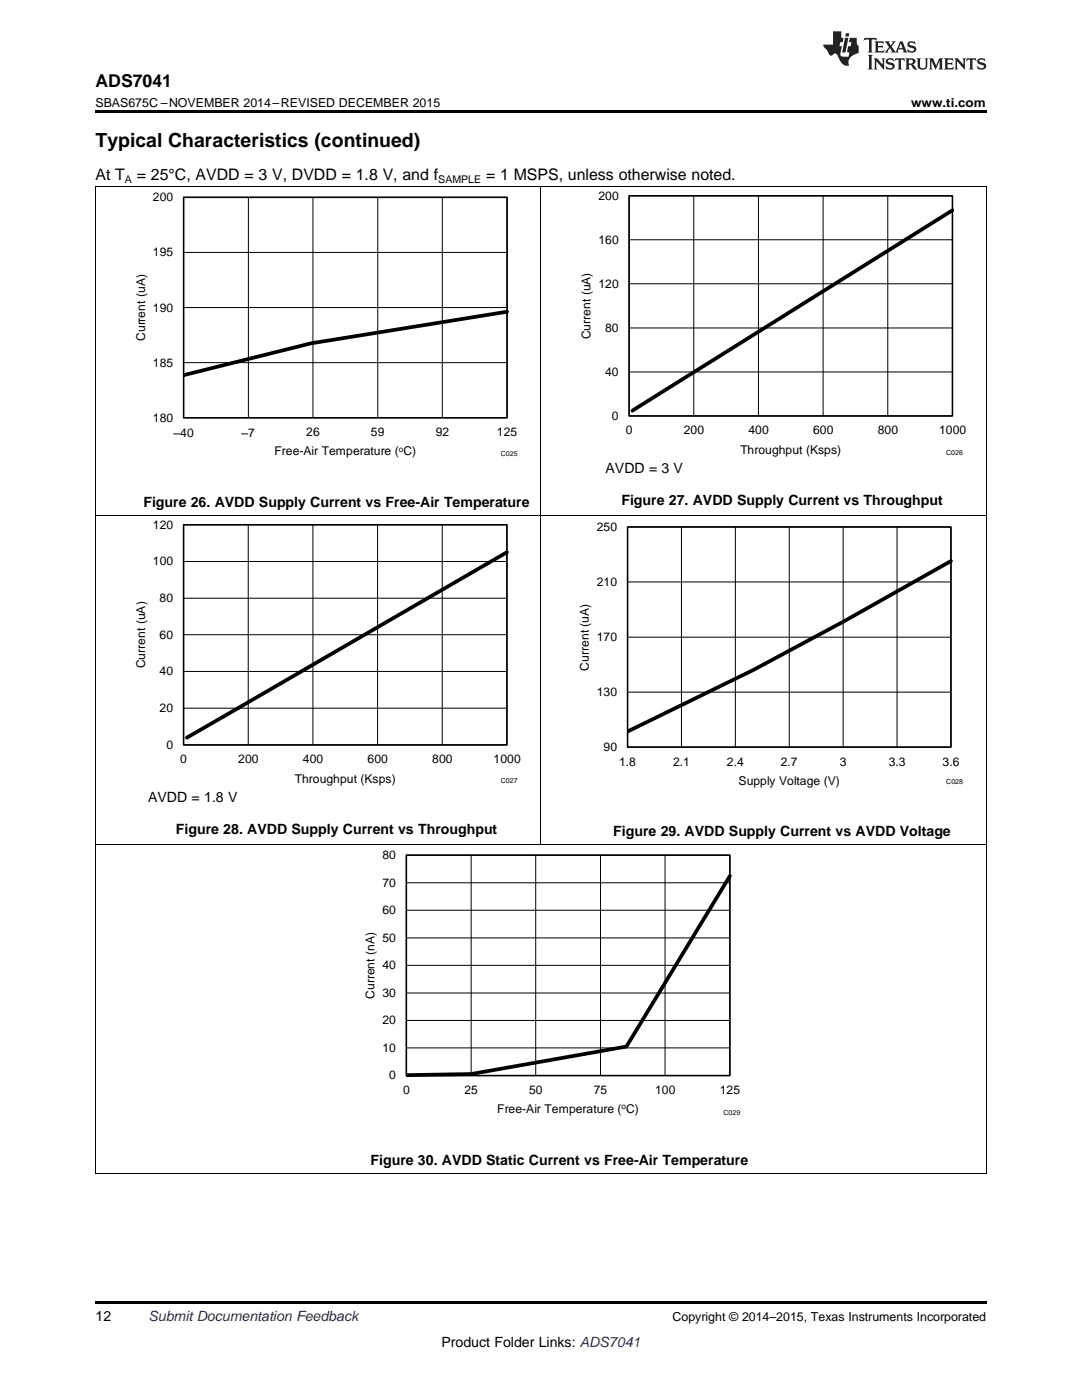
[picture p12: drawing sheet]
<svg xmlns="http://www.w3.org/2000/svg" width="216mm" height="279mm" viewBox="0 0 216 279" stroke-linecap="round" stroke-linejoin="round" font-family="sans-serif">
<path d="M19 22h177.8v.5h-177.8zM19 234.2h.2zM196.7 234.2h.1zM19 259.7h177.8v.5h-177.8z" fill="#000"/>
<g fill="none" stroke="#000" stroke-width=".2">
<path d="M19 37.2h177.8M19.1 37.2v197M36.6 39.4h64.6v44h-64.6zM49.6 39.4v44M62.4 39.4v44M75.4 39.4v44M88.3 39.4v44M107.9 37.2v131.4M125.5 39.1h64.6v43.9h-64.6zM138.4 39.1v43.9M151.3 39.1v43.9M164.2 39.1v43.9"/>
<path d="M177.1 39.1v43.9M196.8 37.2v197M36.6 50.4h64.6M125.5 56.6h64.6M125.5 47.9h64.6M36.6 72.4h64.6M36.6 61.4h64.6M125.5 74.2h64.6M125.5 65.5h64.6M19 102.9h177.8M36.6 104.7h64.6v44h-64.6zM36.6 119.4h64.6"/>
<path d="M36.6 112.1h64.6M49.5 104.7v44M62.4 104.7v44M75.3 104.7v44M88.2 104.7v44M125.2 105.2h64.5v43.9h-64.5zM125.2 116.1h64.5M136 105.2v43.9M146.7 105.2v43.9M157.5 105.2v43.9M168.2 105.2v43.9M179 105.2v43.9"/>
<path d="M36.6 134h64.6M36.6 126.7h64.6M125.2 138.1h64.5M125.2 127.2h64.5M36.6 141.3h64.6M19 168.5h177.8M81.1 170.7h64.5v44h-64.5zM81.1 176.2h64.5M94 170.7v44M106.9 170.7v44M119.8 170.7v44M132.7 170.7v44"/>
<path d="M81.1 198.2h64.5M81.1 192.7h64.5M81.1 187.2h64.5M81.1 181.7h64.5M81.1 209.1h64.5M81.1 203.7h64.5M19 234.2h177.8"/>
</g>
<path d="M36.6 39.4h64.6v44h-64.6zM125.5 39.1h64.6v43.9h-64.6zM36.6 104.7h64.6v44h-64.6zM125.2 105.2h64.5v43.9h-64.5zM81.1 170.7h64.5v44h-64.5z" fill="none" stroke="#000" stroke-width=".31"/>
<path d="M101.2 62.2l-39.1 6.3-25.5 6.4M145.6 174.8l-20.6 34.1-31 5.4-12.9 .3" fill="none" stroke="#000" stroke-width=".74"/>
<g fill="none" stroke="#fefefe" stroke-width=".2" stroke-dasharray=".4 .1" stroke-linecap="butt">
<path d="M22.9 38.3v53.2M35.4 38.3h68.7M104.1 38.3v46.2M111.8 38v53.2M124.2 38h68.8M193 38v46.2M22.9 91.5h6.3M97.8 91.5h6.3M111.8 91.1h6.3M186.7 91.1h6.3M22.9 103.6v53.2M35.3 103.7h68.8"/>
<path d="M104.1 103.7v46.1M111.8 103.7v53.2M124.2 103.7h68.8M193 103.7v46.2M22.9 156.8h6.3M97.8 156.8h6.3M111.8 156.9h6.3M186.7 156.9h6.3M67.3 169.6v53.2M79.8 169.6h68.7M148.5 169.6v46.2M67.3 222.8h6.3"/>
<path d="M142.2 222.8h6.3"/>
</g>
<path d="M190.1 42l-63.9 40M101.2 110.2l-63.9 37M189.7 112l-21.5 12.1-17.9 9.6-25.1 12.3" fill="none" stroke="#000" stroke-width=".75"/>
<g fill="#231f20">
<path d="M172.5 7.6l-.1 .5 .4-.2h.6v.1v2.1l-.2 .4h.9l-.2-.4v-2.1l.1-.1h.5l.5 .2-.2-.5zM174.5 8.3l.2 .3v1.5l-.2 .4h1.8l.2-.6a1.04 1.04 0 0 1-1.3 .2v-.7h.6l.3 .2v-.6l-.3 .2h-.6v-.6l.8-.1 .4 .3-.2-.5zM176.5 8.3l.9 1.1-.9 1.1h.8l-.2-.2 .4-.7 .5 .7-.2 .2h1.5l-.2-.2 .2-.4h.9l.1 .4-.2 .2h1l-.3-.3-.7-1.9h-.5l-.9 2-.8-1 .9-1h-.8l.1 .3-.4 .5-.3-.6 .1-.2zM179.7 8.6l.4 1h-.7zM181.3 8.4a.63 .63 0 0 0-.2 .7 .63 .63 0 0 0 .6 .4l.6 .2 .1 .2a.75 .75 0 0 1-.7 .4 .75 .75 0 0 1-.6-.5l.1 .7 .1-.1a1.11 1.11 0 0 0 1.5-.6 1.13 1.13 0 0 0-1.2-.8l-.1-.4a1.04 1.04 0 0 1 1.2 .2l-.2-.5-.2 .1-.4-.2zM173.2 10.9l.2 .4v2.2l-.2 .4h1l-.3-.4v-2.2l.3-.4zM174.3 11.6l.3 .4v1.5l-.3 .4h.8l-.2-.4v-1.3l1.5 1.7v-1.9l.2-.4h-.7l.2 .4v.9l-1.1-1.3zM177 11.8a.62 .62 0 0 0-.2 .7 .62 .62 0 0 0 .6 .4l.6 .1 .1 .3a.76 .76 0 0 1-.7 .3 .76 .76 0 0 1-.7-.4l.2 .7 .1-.1a1.11 1.11 0 0 0 1.5-.6 1.13 1.13 0 0 0-1.2-.8l-.1-.4a1.04 1.04 0 0 1 1.2 .2l-.2-.6-.2 .1-.5-.1zM178.7 11.6l-.2 .6a.61 .61 0 0 1 .8-.3v1.6l-.2 .4h.9l-.2-.4v-1.6a.63 .63 0 0 1 .7 .3l-.1-.6zM180.6 11.6l.3 .4v1.5l-.3 .4h1l-.2-.2-.1-.8 .6 .2a.76 .76 0 0 0 1.2 .7l-1-1a.58 .58 0 0 0 .6-.5 .58 .58 0 0 0-.5-.6zM181.4 11.9h.1a.45 .45 0 0 1 .5 .1 .45 .45 0 0 1 .1 .5l-.8 .2zM182.9 11.6l.2 .2a2.17 2.17 0 0 0 .3 1.9 .99 .99 0 0 0 1.6-.6v-1.1l.2-.4h-.7l.2 .2a1.92 1.92 0 0 1-.2 1.8 .6 .6 0 0 1-.9-.5v-1.1l.2-.4zM185.4 11.6l.2 .4v1.5l-.2 .4h.7l-.2-.4v-1.4l.8 1.8 .8-1.8v1.4l-.2 .4h.9l-.2-.4v-1.5l.2-.4h-.8l-.6 1.5-.6-1.5zM188.4 11.6l.2 .4v1.5l-.2 .4h1.8l.1-.6a1.04 1.04 0 0 1-1.2 .1v-.6h.5l.4 .2v-.6l-.4 .2h-.5v-.7h.8l.3 .3-.1-.6zM190.5 11.6l.2 .4v1.5l-.2 .4h.7l-.2-.4v-1.3l1.5 1.7v-1.9l.2-.4h-.7l.2 .4v.9l-1.1-1.3zM192.9 11.6l-.1 .6a.61 .61 0 0 1 .7-.3l.1 1.6-.3 .4h1l-.3-.4 .1-1.6a.63 .63 0 0 1 .7 .3l-.1-.6zM195.2 11.8a.62 .62 0 0 0-.2 .7 .62 .62 0 0 0 .6 .4l.6 .1 .1 .3a.76 .76 0 0 1-.7 .3 .76 .76 0 0 1-.6-.4l.1 .7 .1-.1a1.11 1.11 0 0 0 1.6-.6 1.13 1.13 0 0 0-1.3-.8l-.1-.4a1.04 1.04 0 0 1 1.2 .2l-.1-.6-.2 .1-.5-.1z"/>
<path d="M166.2 6.3v2.6h-1.9v.4l.8 .9a.91 .91 0 0 0 1 .8 .56 .56 0 0 1 .5-.3 .56 .56 0 0 1 .5 .3l.4 .8a1.53 1.53 0 0 0 1.9 1.2 1.54 1.54 0 0 1 1-2.1l.9-.3v-1.4a1.52 1.52 0 0 1-.4-1.6h-1.3l-.2 .8h.5l-.2 .8h-.5l-.1 1v.2l.4 .1-.2 .8a1.93 1.93 0 0 1-1.6-.3l.3-1.8h-.5l.2-.8h.4l.2-.8h-.4v-1.3zM168.6 7.6l-.6 2.9h.7l.6-2.9zM168.8 6.6l-.1 .7h.6l.2-.7z"/>
</g>
<text font-size="3.9" x="19" y="29.3">Typical Characteristics (continued)</text>
<text font-size="3.5" x="19" y="17.3">ADS7041</text>
<g font-size="3.2">
<text x="19" y="36">At T</text>
<text x="27.3" y="36">= 25°C, AVDD = 3 V, DVDD = 1.8 V, and f</text>
<text x="97" y="36">= 1 MSPS, unless otherwise noted.</text>
</g>
<g font-size="2.8">
<text x="120.8" y="94.4">AVDD = 3 V</text>
<text x="28.6" y="101.1">Figure 26. AVDD Supply Current vs Free-Air Temperature</text>
<text x="124" y="100.8">Figure 27. AVDD Supply Current vs Throughput</text>
<text x="29.6" y="160.1">AVDD = 1.8 V</text>
<text x="35.1" y="166.4">Figure 28. AVDD Supply Current vs Throughput</text>
<text x="122.4" y="166.8">Figure 29. AVDD Supply Current vs AVDD Voltage</text>
<text x="73.9" y="232.4">Figure 30. AVDD Static Current vs Free-Air Temperature</text>
<text x="19" y="263.6">12</text>
<text x="88.1" y="268.9">Product Folder Links: ADS7041</text>
</g>
<text font-size="2.8" fill="#0000c8" x="29.6" y="263.6">Submit Documentation Feedback</text>
<g font-size="2.5">
<text x="19" y="21.4">SBAS675C –NOVEMBER 2014–REVISED DECEMBER 2015</text>
<text x="181.8" y="21.4">www.ti.com</text>
<text x="134.2" y="263.6">Copyright © 2014–2015, Texas Instruments Incorporated</text>
</g>
<g font-size="2.4">
<text x="30.5" y="40.2">200</text>
<text x="119.4" y="39.8">200</text>
<text x="30.5" y="51.2">195</text>
<text x="119.4" y="48.6">160</text>
<text x="119.4" y="57.4">120</text>
<text x="30.5" y="62.2">190</text>
<text x="29" y="68.1" transform="rotate(-90 29 68.1)">Current (uA)</text>
<text x="117.8" y="67.7" transform="rotate(-90 117.8 67.7)">Current (uA)</text>
<text x="120.8" y="66.2">80</text>
<text x="30.5" y="73.2">185</text>
<text x="120.8" y="75">40</text>
<text x="122.1" y="83.8">0</text>
<text x="30.5" y="84.2">180</text>
<text x="34.6" y="87.1">±40</text>
<text x="48.2" y="87.1">±7</text>
<text x="61.1" y="87">26</text>
<text x="74" y="87">59</text>
<text x="86.9" y="87">92</text>
<text x="99.2" y="87">125</text>
<text x="124.9" y="86.7">0</text>
<text x="136.4" y="86.7">200</text>
<text x="149.3" y="86.7">400</text>
<text x="162.2" y="86.7">600</text>
<text x="175.2" y="86.7">800</text>
<text x="187.4" y="86.7">1000</text>
<text x="54.8" y="90.9">Free-Air Temperature ( C)</text>
<text x="147.7" y="90.6">Throughput (Ksps)</text>
<text x="30.5" y="105.5">120</text>
<text x="119.1" y="105.9">250</text>
<text x="30.5" y="112.8">100</text>
<text x="119.1" y="116.9">210</text>
<text x="31.9" y="120.1">80</text>
<text x="31.9" y="127.5">60</text>
<text x="119.1" y="127.9">170</text>
<text x="28.9" y="133.4" transform="rotate(-90 28.9 133.4)">Current (uA)</text>
<text x="31.9" y="134.8">40</text>
<text x="117.5" y="133.8" transform="rotate(-90 117.5 133.8)">Current (uA)</text>
<text x="31.9" y="142.1">20</text>
<text x="119.1" y="138.9">130</text>
<text x="33.2" y="149.5">0</text>
<text x="120.4" y="149.9">90</text>
<text x="36" y="152.4">0</text>
<text x="47.5" y="152.4">200</text>
<text x="60.4" y="152.4">400</text>
<text x="73.3" y="152.4">600</text>
<text x="86.3" y="152.4">800</text>
<text x="98.5" y="152.4">1000</text>
<text x="123.5" y="152.8">1.8</text>
<text x="134.3" y="152.8">2.1</text>
<text x="145.1" y="152.8">2.4</text>
<text x="155.8" y="152.8">2.7</text>
<text x="167.6" y="152.8">3</text>
<text x="177.3" y="152.8">3.3</text>
<text x="188.1" y="152.8">3.6</text>
<text x="58.8" y="156.2">Throughput (Ksps)</text>
<text x="147.4" y="156.7">Supply Voltage (V)</text>
<text x="76.3" y="171.5">80</text>
<text x="76.3" y="176.9">70</text>
<text x="76.3" y="182.4">60</text>
<text x="76.3" y="187.9">50</text>
<text x="76.3" y="193.4">40</text>
<text x="74.8" y="199.3" transform="rotate(-90 74.8 199.3)">Current (nA)</text>
<text x="76.3" y="198.9">30</text>
<text x="76.3" y="209.9">10</text>
<text x="76.3" y="204.4">20</text>
<text x="77.7" y="215.4">0</text>
<text x="80.4" y="218.3">0</text>
<text x="92.7" y="218.3">25</text>
<text x="105.6" y="218.3">50</text>
<text x="118.5" y="218.3">75</text>
<text x="130.7" y="218.3">100</text>
<text x="143.6" y="218.3">125</text>
<text x="99.2" y="222.2">Free-Air Temperature ( C)</text>
</g>
<g font-size="2.1">
<text x="24.9" y="36.6">A</text>
<text x="87.5" y="36.6">SAMPLE</text>
</g>
<g font-size="1.6">
<text x="79.6" y="90.1">o</text>
<text x="124" y="221.4">o</text>
</g>
<g font-size="1.4">
<text x="99.9" y="91.1">C025</text>
<text x="188.8" y="90.7">C026</text>
<text x="99.9" y="156.3">C027</text>
<text x="188.8" y="156.6">C028</text>
<text x="144.4" y="222.5">C029</text>
</g>
</svg>
